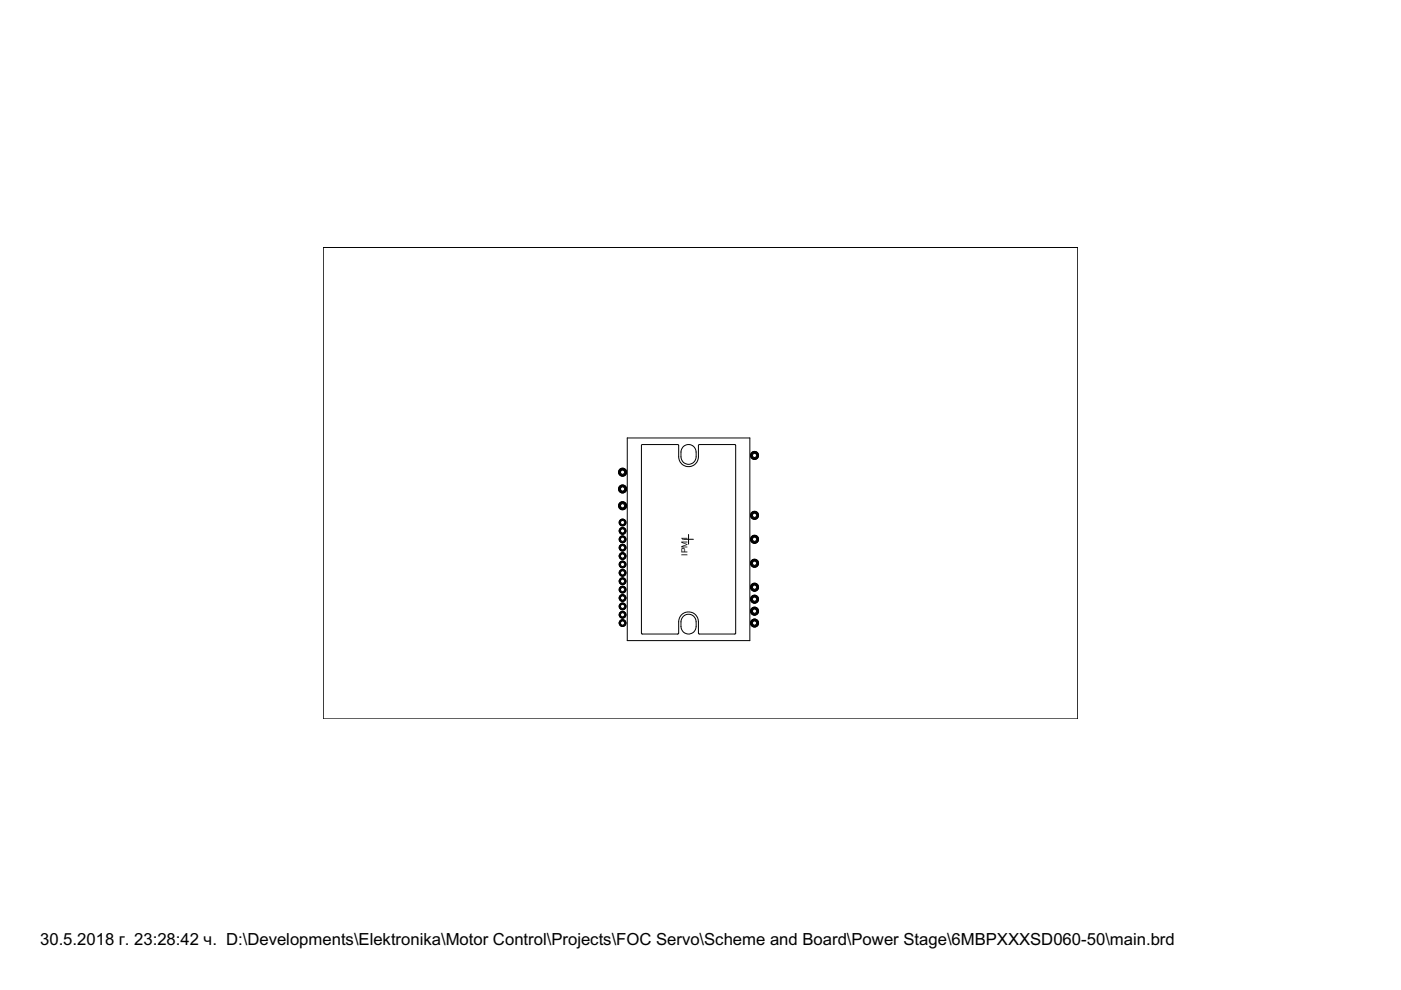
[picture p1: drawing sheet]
<svg xmlns="http://www.w3.org/2000/svg" width="297mm" height="210mm" viewBox="0 0 297 210" stroke-linecap="round" stroke-linejoin="round" font-family="sans-serif">
<g fill="#000" stroke="#000" stroke-width=".21">
<path d="M133 92.9h26zM159 92.9v42.9zM133 92.9v42.9zM133 135.8h26z"/>
<circle cx="132" cy="100.1" r=".85"/>
</g>
<circle cx="132" cy="100.1" r=".44" fill="#fff" stroke="#000" stroke-width=".21"/>
<circle cx="132" cy="103.7" r=".85" fill="#000" stroke="#000" stroke-width=".21"/>
<circle cx="132" cy="103.7" r=".44" fill="#fff" stroke="#000" stroke-width=".21"/>
<circle cx="132" cy="107.2" r=".85" fill="#000" stroke="#000" stroke-width=".21"/>
<circle cx="132" cy="107.2" r=".44" fill="#fff" stroke="#000" stroke-width=".21"/>
<circle cx="132" cy="110.8" r=".72" fill="#000" stroke="#000" stroke-width=".21"/>
<circle cx="132" cy="110.8" r=".44" fill="#fff" stroke="#000" stroke-width=".21"/>
<circle cx="132" cy="112.6" r=".72" fill="#000" stroke="#000" stroke-width=".21"/>
<circle cx="132" cy="112.6" r=".44" fill="#fff" stroke="#000" stroke-width=".21"/>
<circle cx="132" cy="114.3" r=".72" fill="#000" stroke="#000" stroke-width=".21"/>
<circle cx="132" cy="114.3" r=".44" fill="#fff" stroke="#000" stroke-width=".21"/>
<circle cx="132" cy="116.1" r=".72" fill="#000" stroke="#000" stroke-width=".21"/>
<circle cx="132" cy="116.1" r=".44" fill="#fff" stroke="#000" stroke-width=".21"/>
<circle cx="132" cy="117.9" r=".72" fill="#000" stroke="#000" stroke-width=".21"/>
<circle cx="132" cy="117.9" r=".44" fill="#fff" stroke="#000" stroke-width=".21"/>
<circle cx="132" cy="119.7" r=".72" fill="#000" stroke="#000" stroke-width=".21"/>
<circle cx="132" cy="119.7" r=".44" fill="#fff" stroke="#000" stroke-width=".21"/>
<circle cx="132" cy="121.5" r=".72" fill="#000" stroke="#000" stroke-width=".21"/>
<circle cx="132" cy="121.5" r=".44" fill="#fff" stroke="#000" stroke-width=".21"/>
<circle cx="132" cy="123.2" r=".72" fill="#000" stroke="#000" stroke-width=".21"/>
<circle cx="132" cy="123.2" r=".44" fill="#fff" stroke="#000" stroke-width=".21"/>
<circle cx="132" cy="125" r=".72" fill="#000" stroke="#000" stroke-width=".21"/>
<circle cx="132" cy="125" r=".44" fill="#fff" stroke="#000" stroke-width=".21"/>
<circle cx="132" cy="126.8" r=".72" fill="#000" stroke="#000" stroke-width=".21"/>
<circle cx="132" cy="126.8" r=".44" fill="#fff" stroke="#000" stroke-width=".21"/>
<circle cx="132" cy="128.6" r=".72" fill="#000" stroke="#000" stroke-width=".21"/>
<circle cx="132" cy="128.6" r=".44" fill="#fff" stroke="#000" stroke-width=".21"/>
<circle cx="132" cy="130.3" r=".72" fill="#000" stroke="#000" stroke-width=".21"/>
<circle cx="132" cy="130.3" r=".44" fill="#fff" stroke="#000" stroke-width=".21"/>
<circle cx="132" cy="132.1" r=".72" fill="#000" stroke="#000" stroke-width=".21"/>
<circle cx="132" cy="132.1" r=".44" fill="#fff" stroke="#000" stroke-width=".21"/>
<circle cx="160" cy="132.1" r=".85" fill="#000" stroke="#000" stroke-width=".21"/>
<circle cx="160" cy="132.1" r=".44" fill="#fff" stroke="#000" stroke-width=".21"/>
<circle cx="160" cy="129.6" r=".85" fill="#000" stroke="#000" stroke-width=".21"/>
<circle cx="160" cy="129.6" r=".44" fill="#fff" stroke="#000" stroke-width=".21"/>
<circle cx="160" cy="127" r=".85" fill="#000" stroke="#000" stroke-width=".21"/>
<circle cx="160" cy="127" r=".44" fill="#fff" stroke="#000" stroke-width=".21"/>
<circle cx="160" cy="124.5" r=".85" fill="#000" stroke="#000" stroke-width=".21"/>
<circle cx="160" cy="124.5" r=".44" fill="#fff" stroke="#000" stroke-width=".21"/>
<circle cx="160" cy="119.4" r=".85" fill="#000" stroke="#000" stroke-width=".21"/>
<circle cx="160" cy="119.4" r=".44" fill="#fff" stroke="#000" stroke-width=".21"/>
<circle cx="160" cy="114.3" r=".85" fill="#000" stroke="#000" stroke-width=".21"/>
<circle cx="160" cy="114.3" r=".44" fill="#fff" stroke="#000" stroke-width=".21"/>
<circle cx="160" cy="109.3" r=".85" fill="#000" stroke="#000" stroke-width=".21"/>
<circle cx="160" cy="109.3" r=".44" fill="#fff" stroke="#000" stroke-width=".21"/>
<circle cx="160" cy="96.6" r=".85" fill="#000" stroke="#000" stroke-width=".21"/>
<circle cx="160" cy="96.6" r=".44" fill="#fff" stroke="#000" stroke-width=".21"/>
<circle cx="132" cy="100.1" r=".85" fill="#000" stroke="#000" stroke-width=".21"/>
<circle cx="132" cy="100.1" r=".44" fill="#fff" stroke="#000" stroke-width=".21"/>
<circle cx="132" cy="103.7" r=".85" fill="#000" stroke="#000" stroke-width=".21"/>
<circle cx="132" cy="103.7" r=".44" fill="#fff" stroke="#000" stroke-width=".21"/>
<circle cx="132" cy="107.2" r=".85" fill="#000" stroke="#000" stroke-width=".21"/>
<circle cx="132" cy="107.2" r=".44" fill="#fff" stroke="#000" stroke-width=".21"/>
<circle cx="132" cy="110.8" r=".72" fill="#000" stroke="#000" stroke-width=".21"/>
<circle cx="132" cy="110.8" r=".44" fill="#fff" stroke="#000" stroke-width=".21"/>
<circle cx="132" cy="112.6" r=".72" fill="#000" stroke="#000" stroke-width=".21"/>
<circle cx="132" cy="112.6" r=".44" fill="#fff" stroke="#000" stroke-width=".21"/>
<circle cx="132" cy="114.3" r=".72" fill="#000" stroke="#000" stroke-width=".21"/>
<circle cx="132" cy="114.3" r=".44" fill="#fff" stroke="#000" stroke-width=".21"/>
<circle cx="132" cy="116.1" r=".72" fill="#000" stroke="#000" stroke-width=".21"/>
<circle cx="132" cy="116.1" r=".44" fill="#fff" stroke="#000" stroke-width=".21"/>
<circle cx="132" cy="117.9" r=".72" fill="#000" stroke="#000" stroke-width=".21"/>
<circle cx="132" cy="117.9" r=".44" fill="#fff" stroke="#000" stroke-width=".21"/>
<circle cx="132" cy="119.7" r=".72" fill="#000" stroke="#000" stroke-width=".21"/>
<circle cx="132" cy="119.7" r=".44" fill="#fff" stroke="#000" stroke-width=".21"/>
<circle cx="132" cy="121.5" r=".72" fill="#000" stroke="#000" stroke-width=".21"/>
<circle cx="132" cy="121.5" r=".44" fill="#fff" stroke="#000" stroke-width=".21"/>
<circle cx="132" cy="123.2" r=".72" fill="#000" stroke="#000" stroke-width=".21"/>
<circle cx="132" cy="123.2" r=".44" fill="#fff" stroke="#000" stroke-width=".21"/>
<circle cx="132" cy="125" r=".72" fill="#000" stroke="#000" stroke-width=".21"/>
<circle cx="132" cy="125" r=".44" fill="#fff" stroke="#000" stroke-width=".21"/>
<circle cx="132" cy="126.8" r=".72" fill="#000" stroke="#000" stroke-width=".21"/>
<circle cx="132" cy="126.8" r=".44" fill="#fff" stroke="#000" stroke-width=".21"/>
<circle cx="132" cy="128.6" r=".72" fill="#000" stroke="#000" stroke-width=".21"/>
<circle cx="132" cy="128.6" r=".44" fill="#fff" stroke="#000" stroke-width=".21"/>
<circle cx="132" cy="130.3" r=".72" fill="#000" stroke="#000" stroke-width=".21"/>
<circle cx="132" cy="130.3" r=".44" fill="#fff" stroke="#000" stroke-width=".21"/>
<circle cx="132" cy="132.1" r=".72" fill="#000" stroke="#000" stroke-width=".21"/>
<circle cx="132" cy="132.1" r=".44" fill="#fff" stroke="#000" stroke-width=".21"/>
<circle cx="160" cy="132.1" r=".85" fill="#000" stroke="#000" stroke-width=".21"/>
<circle cx="160" cy="132.1" r=".44" fill="#fff" stroke="#000" stroke-width=".21"/>
<circle cx="160" cy="129.6" r=".85" fill="#000" stroke="#000" stroke-width=".21"/>
<circle cx="160" cy="129.6" r=".44" fill="#fff" stroke="#000" stroke-width=".21"/>
<circle cx="160" cy="127" r=".85" fill="#000" stroke="#000" stroke-width=".21"/>
<circle cx="160" cy="127" r=".44" fill="#fff" stroke="#000" stroke-width=".21"/>
<circle cx="160" cy="124.5" r=".85" fill="#000" stroke="#000" stroke-width=".21"/>
<circle cx="160" cy="124.5" r=".44" fill="#fff" stroke="#000" stroke-width=".21"/>
<circle cx="160" cy="119.4" r=".85" fill="#000" stroke="#000" stroke-width=".21"/>
<circle cx="160" cy="119.4" r=".44" fill="#fff" stroke="#000" stroke-width=".21"/>
<circle cx="160" cy="114.3" r=".85" fill="#000" stroke="#000" stroke-width=".21"/>
<circle cx="160" cy="114.3" r=".44" fill="#fff" stroke="#000" stroke-width=".21"/>
<circle cx="160" cy="109.3" r=".85" fill="#000" stroke="#000" stroke-width=".21"/>
<circle cx="160" cy="109.3" r=".44" fill="#fff" stroke="#000" stroke-width=".21"/>
<circle cx="160" cy="96.6" r=".85" fill="#000" stroke="#000" stroke-width=".21"/>
<circle cx="160" cy="96.6" r=".44" fill="#fff" stroke="#000" stroke-width=".21"/>
<g fill="none" stroke="#000" stroke-width=".21">
<path d="M136.2 94.3l-.2 .1M143.7 94.3l.2 .1M143.9 96.9a2.1 2.1 0 0 0 2.1 2 2.1 2.1 0 0 0 2.1-2M144.4 96.9a1.61 1.61 0 0 0 1.6 1.6 1.61 1.61 0 0 0 1.6-1.6M144.4 95.8a1.61 1.61 0 0 1 1.6-1.6 1.61 1.61 0 0 1 1.6 1.6M148.3 94.3l-.2 .1M155.8 94.3l.2 .1M136 134.2l.2 .2M143.9 131.8a2.1 2.1 0 0 1 2.1-2.1 2.1 2.1 0 0 1 2.1 2.1M143.9 134.2l-.2 .2M144.4 131.8a1.61 1.61 0 0 1 1.6-1.6 1.61 1.61 0 0 1 1.6 1.6M144.4 132.8a1.61 1.61 0 0 0 1.6 1.6 1.61 1.61 0 0 0 1.6-1.6"/>
<path d="M148.1 134.2l.2 .2M156 134.2l-.2 .2"/>
</g>
<g fill="#000" stroke="#000" stroke-width=".21">
<path d="M68.5 52.5v99.9zM68.5 52.5h160zM136.2 94.3h7.5zM143.9 94.4v2.5zM144.4 95.8v1.1zM147.6 95.8v1.1zM148.1 94.4v2.5zM148.3 94.3h7.5zM156 94.4v39.8zM145 114.3h2zM146 113.3v2.1zM136 94.4v39.8z"/>
<path d="M136.2 134.4h7.5zM143.9 131.8v2.4zM144.4 131.8v1zM147.6 131.8v1zM148.1 131.8v2.4zM148.3 134.4h7.5zM68.5 152.4h160zM228.5 52.5v99.9z"/>
</g>
<text font-size="4" x="8.5" y="200.4">30.5.2018 г. 23:28:42 ч. D:\Developments\Elektronika\Motor Control\Projects\FOC Servo\Scheme and Board\Power Stage\6MBPXXXSD060-50\main.brd</text>
<text font-size="2" x="145.8" y="117.8" transform="rotate(-90 145.8 117.8)">IPM1</text>
</svg>
